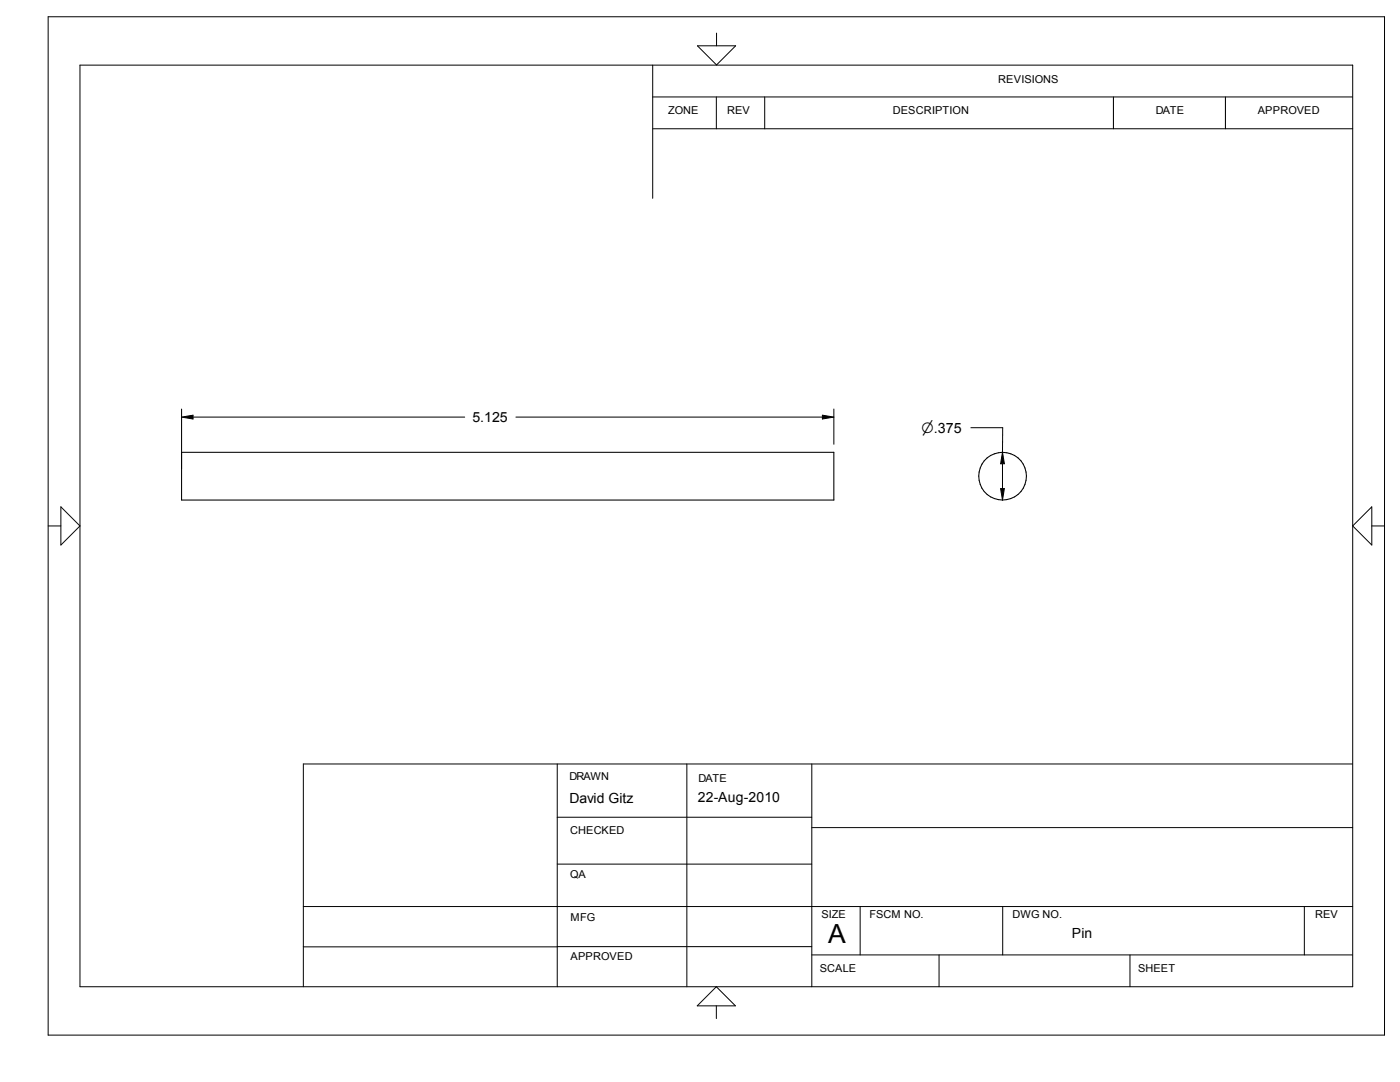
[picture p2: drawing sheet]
<svg xmlns="http://www.w3.org/2000/svg" width="279mm" height="216mm" viewBox="0 0 279 216" stroke-linecap="round" stroke-linejoin="round" font-family="sans-serif">
<g fill="none" stroke="#000" stroke-width=".21">
<path d="M36.2 90.3h130.2v9.5h-130.2z"/>
<circle cx="200.1" cy="95" r="4.8"/>
</g>
<g fill="none" stroke="#000" stroke-width=".2">
<path d="M9.6 3.3h266.7v203.2h-266.7zM16 13h254v183.9h-254zM130.3 19.3h139.7M130.3 13v26.6M139.2 9.1h7.6l-3.8 3.9zM143 19.3v6.4M143 6.6v2.5M152.6 19.3v6.4M222.2 19.3v6.4M244.6 19.3v6.4M130.3 25.7h139.7M36.2 81.6v11.8"/>
<path d="M36.2 83.2l2.3-.4v.8zM38.5 83.2h54.3M103 83.2h61.1M164.1 82.8l2.3 .4-2.3 .4zM166.4 81.6v7M193.8 85.3h6.3v5M199.7 97.5h.7l-.3 2.3zM200.1 90.3l.3 2.2h-.7zM200.1 92.5v5M9.6 104.9h2.5M12.1 101.1l3.9 3.8-3.9 3.9zM273.8 101.1v7.7l-3.8-3.9z"/>
<path d="M273.8 104.9h2.5M111.2 152.4v44.5M137.1 152.4v44.5M162 152.4v44.5M270 152.4h-209.5v44.5M111.2 172.4h50.8M111.2 163.1h50.8M162 165.1h108M60.5 188.9h50.7M60.5 180.9h209.5M111.2 188.9h50.8M143 196.9l3.8 3.8h-7.7z"/>
<path d="M162 190.5h108M171.7 180.9v9.6M187.4 190.5v6.4M200.1 180.9v9.6M225.5 190.5v6.4M260.3 180.9v9.6M143 200.7v2.5"/>
</g>
<path d="M36.2 82.9h2.3v.7h-2.3zM164.1 82.9h2.3v.7h-2.3zM199.7 97.5h.7v2.3h-.7zM199.7 90.3h.7v2.2h-.7z" fill="#000"/>
<text font-size="5.3" x="165.3" y="188.3">A</text>
<g font-size="2.8">
<text x="94.3" y="84.2">5.125</text>
<text x="183.9" y="86.4">n.375</text>
<text x="113.7" y="160.2">David Gitz</text>
<text x="139.3" y="160.1">22-Aug-2010</text>
<text x="213.9" y="187.2">Pin</text>
</g>
<g font-size="2.2">
<text x="199.2" y="16.6">REVISIONS</text>
<text x="133.3" y="22.8">ZONE</text>
<text x="145.1" y="22.8">REV</text>
<text x="178.2" y="22.8">DESCRIPTION</text>
<text x="230.7" y="22.8">DATE</text>
<text x="251" y="22.8">APPROVED</text>
<text x="113.7" y="155.7">DRAWN</text>
<text x="139.4" y="156">DATE</text>
<text x="113.8" y="166.3">CHECKED</text>
<text x="113.8" y="175.2">QA</text>
<text x="113.9" y="183.7">MFG</text>
<text x="164" y="183.2">SIZE</text>
<text x="173.5" y="183.2">FSCM NO.</text>
<text x="202.1" y="183.2">DWG NO.</text>
<text x="262.5" y="183.2">REV</text>
<text x="113.9" y="191.6">APPROVED</text>
<text x="163.6" y="193.9">SCALE</text>
<text x="227.1" y="193.9">SHEET</text>
</g>
</svg>
